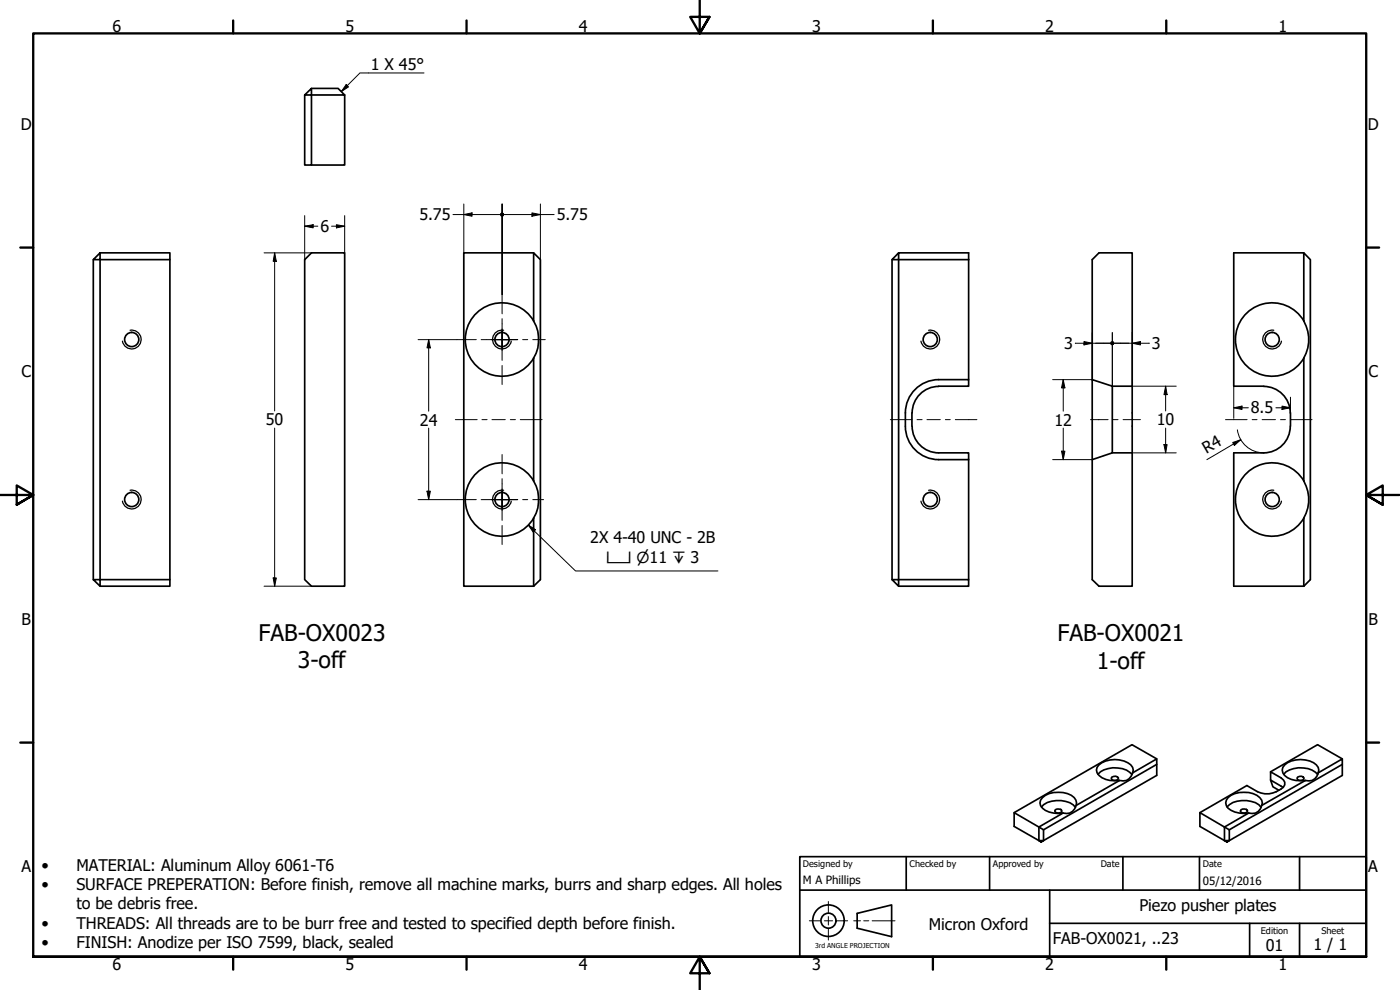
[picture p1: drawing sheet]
<svg xmlns="http://www.w3.org/2000/svg" width="420mm" height="297mm" viewBox="0 0 420 297" stroke-linecap="round" stroke-linejoin="round" font-family="sans-serif">
<!-- layer: Visible (ISO) -->
<g fill="none" stroke="#000" stroke-width=".51">
<path d="M91.4 28.5l2.1-2v2zM91.4 28.5v21h2.1v-21M93.5 26.5h8l1.9 2h-9.9M103.4 28.5v21h-9.9M28 77.9v96M30 75.9v2h-2zM30 75.9h21v2h-21v96M51 77.9v96M93.5 75.9h9.9v100h-9.9l-2.1-2v-96zM160.1 75.9l2.1 2v96l-2.1 2v-20.5a11.1 11.1 0 0 0 0-11.1v-36.9a11.1 11.1 0 0 0 0-11.1zM160.1 75.9h-20.9v100h20.9M267.7 77.9v96"/>
<path d="M269.7 75.9v2h-2l2-2h21v38M290.7 77.9h-21v96M391.3 75.9h-21v40h9M160.2 96.3a11 11 0 0 0-16.6-2.9 11 11 0 0 0 0 16.9 11 11 0 0 0 16.6-2.9M391.3 96.3v-20.4l2 2v96l-2 2M391.3 96.3a11.1 11.1 0 0 1 0 11.1M391.3 96.3a11 11 0 0 0-16.6-2.9 11 11 0 0 0 0 16.9 11 11 0 0 0 16.6-2.9M281.7 113.9h9v2h-9M281.7 115.9a8 8 0 0 0-8 8M281.7 113.9a10 10 0 0 0-10 10v4M327.8 113.9l6 2v20l-6 2zM327.8 113.9v-36l2-2h10v40"/>
<path d="M333.8 115.9h6M339.8 115.9v20M379.3 115.9a8 8 0 0 1 7.9 8M391.3 107.4v36.9M271.7 127.9a10 10 0 0 0 10 10M273.7 123.9v4M273.7 127.9a8 8 0 0 0 8 8M281.7 135.9h9v2h-9M290.7 137.9v36M333.8 135.9h6M339.8 135.9v40h-10l-2-2v-36M387.2 127.9a8 8 0 0 1-7.9 8h-9v40h21"/>
<path d="M387.3 123.9v4M160.2 144.3a11 11 0 0 0-16.6-2.9 11 11 0 0 0 0 16.9 11 11 0 0 0 16.6-2.9M391.3 144.3a11.1 11.1 0 0 1 0 11.1M391.3 155.4v20.5M391.3 144.3a11 11 0 0 0-16.6-2.9 11 11 0 0 0 0 16.9 11 11 0 0 0 16.6-2.9M28 173.9h2v2zM30 173.9h21v2h-21M267.7 173.9h2v2zM269.7 173.9h21v2h-21M329.5 232.3a7.5 7.5 0 0 1 10.2 .1M333.7 233.2a1.43 1.43 0 0 1 2 .2 1.16 1.16 0 0 1-1.1 .8 1.16 1.16 0 0 1-1.1-.7zM336 234.2l-13 7.5"/>
<path d="M339.9 231.9l7.3-4.2v1.6l-34 19.7M339.9 231.9a3 3 0 0 1-3.9 2.3M339.9 231.9a2.34 2.34 0 0 0-1.4-3.1 8.1 8.1 0 0 0-8.7 .7 2.03 2.03 0 0 0 0 3.1 7.2 7.2 0 0 0 6.2 1.6M347.2 229.3v3.3l-34 19.6v-3.2l-1.4-.9M347.2 227.7l-7.5-4.3-35.3 20.4M381.3 234v-2.4l3.2 1.8a1.78 1.78 0 0 1 1.1 1.7 1.78 1.78 0 0 1-1.1 1.6 6.7 6.7 0 0 1-7.1 .8l-3.2-1.8-14.1 8.1M385.1 236.3l-3.8-2.3 .7 2.1 1.8 1M385.3 232.3a7.5 7.5 0 0 1 7.3-1.7l1.2 .5 1.7 1.3M389.4 233.2a1.36 1.36 0 0 1 2 .2l-.1 .3a1.21 1.21 0 0 1-2-.2zM391.7 234.2l-13 7.5M395.6 231.9l7.2-4.2v1.6l-33.9 19.7M395.6 231.9a2.93 2.93 0 0 1-3.9 2.3"/>
<path d="M395.6 231.9a2.37 2.37 0 0 0-1.4-3.1 8.1 8.1 0 0 0-8.6 .7 2.28 2.28 0 0 0 .8 3.8 8.5 8.5 0 0 0 5.3 .9M402.8 229.3v3.3l-33.9 19.6v-3.2l-1.4-.9M402.8 227.7l-7.4-4.3-14.1 8.2M304.4 243.8l7.4 4.3v4.1l-7.4-4.2zM311.8 252.2h1.4l-.7 .5zM312.5 242.1a7.9 7.9 0 0 1 9.6-.6l.7 .7M316.7 242.9a1.55 1.55 0 0 1 1.9 .3v.4a1.36 1.36 0 0 1-2.1-.3zM319 244l-7.2 4.1M323 241.7a3 3 0 0 1-4 2.3M323 241.7a2.55 2.55 0 0 0-1.5-3.1 8.3 8.3 0 0 0-8.6 .7 2.22 2.22 0 0 0 .8 3.8 8.5 8.5 0 0 0 5.3 .9M360.1 243.8l7.4 4.3v4.1l-7.4-4.2zM367.5 252.2h1.4l-.7 .5z"/>
<path d="M368.2 242.1a7.8 7.8 0 0 1 8.6-1.3l1 .7 .7 .7M372.5 242.9a1.55 1.55 0 0 1 1.9 .3l-.1 .4a1.36 1.36 0 0 1-2.1-.3zM374.7 244l-7.2 4.1M378.7 241.7a2.95 2.95 0 0 1-4 2.3M378.7 241.7a2.39 2.39 0 0 0-1.5-3.1 8.3 8.3 0 0 0-8.6 .7 2.28 2.28 0 0 0 .8 3.8 8.4 8.4 0 0 0 5.3 .9"/>
<circle cx="39.5" cy="101.9" r="2.13"/>
<circle cx="150.7" cy="101.9" r="2.13"/>
<circle cx="279.2" cy="101.9" r="2.13"/>
<circle cx="381.8" cy="101.9" r="2.13"/>
<circle cx="39.5" cy="149.9" r="2.13"/>
<circle cx="150.7" cy="149.9" r="2.13"/>
<circle cx="279.2" cy="149.9" r="2.13"/>
<circle cx="381.8" cy="149.9" r="2.13"/>
</g>
<!-- layer: Visible Narrow (ISO) -->
<path d="M39 99.1a2.83 2.83 0 0 1 3.3 2.3 2.83 2.83 0 0 1-2.3 3.3 2.83 2.83 0 0 1-3.3-2.3M151.1 99.1a2.83 2.83 0 0 0-3.2 2.3 2.83 2.83 0 0 0 2.3 3.3 2.83 2.83 0 0 0 3.2-2.3M278.7 99.1a2.83 2.83 0 0 1 3.3 2.3 2.83 2.83 0 0 1-2.3 3.3 2.83 2.83 0 0 1-3.3-2.3M382.3 99.1a2.83 2.83 0 0 0-3.3 2.3 2.83 2.83 0 0 0 2.3 3.3 2.83 2.83 0 0 0 3.3-2.3M39 147.1a2.83 2.83 0 0 1 3.3 2.3 2.83 2.83 0 0 1-2.3 3.3 2.83 2.83 0 0 1-3.3-2.3M151.1 147.1a2.83 2.83 0 0 0-3.2 2.3 2.83 2.83 0 0 0 2.3 3.3 2.83 2.83 0 0 0 3.2-2.3M278.7 147.1a2.83 2.83 0 0 1 3.3 2.3 2.83 2.83 0 0 1-2.3 3.3 2.83 2.83 0 0 1-3.3-2.3M382.3 147.1a2.83 2.83 0 0 0-3.3 2.3 2.83 2.83 0 0 0 2.3 3.3 2.83 2.83 0 0 0 3.3-2.3" fill="none" stroke="#000" stroke-width=".38"/>
<!-- layer: Border (ISO) -->
<g fill="none" stroke="#000" stroke-width=".7">
<path d="M70 6.1v3.9M140 6.1v3.9M210 0v10l-2.9-4.9h5.8l-2.9 4.9 2.9-4.9M280 6.1v3.9M350 6.1v3.9M6.1 74.3h3.9M410 74.3h3.9M0 148.5h10l-5-2.8v5.7l5-2.9-5 2.9M420 148.5h-10l5-2.8v5.7l-5-2.9 5 2.9M6.1 222.8h3.9M410 222.8h3.9M10 287.1v-277.1h400v277.1h-400h400"/>
<path d="M70 287.1v3.8M140 287.1v3.8M212.9 292l-2.9-4.9 2.9 4.9h-5.8l2.9-4.9v9.9M280 287.1v3.8M350 287.1v3.8"/>
</g>
<!-- layer: Sketch Geometry (ANSI) -->
<path d="M242.9 276.3h3.2M247.4 276.3h2.5M248.6 270.5v3.3M248.6 275v2.5M248.6 278.8v3.3M251.1 276.3h3.3M256.2 276.3h2.1M259.2 276.3h1.5M261.7 276.3h6.9" fill="none" stroke="#000" stroke-width=".3"/>
<g fill="none" stroke="#000" stroke-width=".51">
<path d="M257.2 274.1l10.4-2.6v9.5l-10.4-2.5z"/>
<circle cx="248.6" cy="276.2" r="4.7"/>
<circle cx="248.6" cy="276.2" r="2.25"/>
</g>
<!-- layer: Title (ISO) -->
<path d="M240 257h170v30.1h-170zM272 257v10.1M297 257v10.1M337 257v10.1M360 257v10.1M390 257v10.1M240 267.1h170M315 277h95M315 267.1v20M375 277v10.1M390 277v10.1" fill="none" stroke="#000" stroke-width=".51"/>
<!-- layer: Dimension (ISO) -->
<g fill="none" stroke="#000" stroke-width=".3">
<path d="M79.2 75.9h14.3M82.4 75.9l.5 2.5h-.9zM82.4 75.9v47.4M91.4 67.9l2.6-.5v1zM91.4 67.9h4M91.4 64.7v13.2M99.5 67.9h3.9M101 67.4l2.4 .5-2.4 .5zM103.4 64.7v11.2M136 64.4h14.1M139.2 64.4l2.5-.5v1zM139.2 61.2v14.7"/>
<path d="M150.7 61.2v27.2v-27.2M151.3 64.4h15M159.6 63.9l2.6 .5-2.6 .5zM162.2 61.2v16.7M327.8 99.8v14.1h-11.9M333.8 99.8v16.1M339.8 99.8v16.1h13.2M125.5 101.9h11.7M128.7 101.9l.5 2.5h-1.1zM128.7 101.9v21.5M319.1 113.9l.5 2.5h-1zM319.1 113.9v9.5"/>
<path d="M322.7 103h22.2M325.3 102.5l2.5 .5-2.5 .5zM339.8 103l2.5-.5v1zM349.8 115.9l.5 2.5h-1zM349.8 115.9v7.4M370.3 115.9v9.6M387.3 119.2v4.7M82.4 128.4v47.5M128.7 128.4v21.5M315.9 137.9h11.9M318.6 135.4h1l-.5 2.5zM319.1 128.4v9.5"/>
<path d="M339.8 135.9h13.2M349.3 133.4h1l-.5 2.5zM349.8 128.4v7.5M370 132.8l2.4-.9-1.9 1.8zM370.3 122.4l2.4-.6v1.1zM370.3 122.4h4.3M371.4 129a8 8 0 0 0 7.9 6.9M372.4 131.9l-10.2 6M382.9 122.4h4.4M384.7 121.8l2.6 .6-2.6 .5zM125.5 149.9h11.7M128.1 147.4h1.1l-.5 2.5z"/>
<path d="M79.2 175.9h14.3M82 173.4h.9l-.5 2.5z"/>
</g>
<g fill="#000">
<path d="M82.4 75.9l.5 2.5h-.9z" fill-rule="evenodd"/>
<path d="M91.4 67.9l2.6-.5v1z" fill-rule="evenodd"/>
<path d="M101 67.4l2.4 .5-2.4 .5z" fill-rule="evenodd"/>
<path d="M139.2 64.4l2.5-.5v1z" fill-rule="evenodd"/>
<path d="M159.6 63.9l2.6 .5-2.6 .5z" fill-rule="evenodd"/>
<path d="M128.7 101.9l.5 2.5h-1.1z" fill-rule="evenodd"/>
<path d="M319.1 113.9l.5 2.5h-1z" fill-rule="evenodd"/>
<path d="M325.3 102.5l2.5 .5-2.5 .5z" fill-rule="evenodd"/>
<path d="M339.8 103l2.5-.5v1z" fill-rule="evenodd"/>
<path d="M349.8 115.9l.5 2.5h-1z" fill-rule="evenodd"/>
<path d="M318.6 135.4h1l-.5 2.5z" fill-rule="evenodd"/>
<path d="M349.3 133.4h1l-.5 2.5z" fill-rule="evenodd"/>
<path d="M370 132.8l2.4-.9-1.9 1.8z" fill-rule="evenodd"/>
<path d="M370.3 122.4l2.4-.6v1.1z" fill-rule="evenodd"/>
<path d="M384.7 121.8l2.6 .6-2.6 .5z" fill-rule="evenodd"/>
<path d="M128.1 147.4h1.1l-.5 2.5z" fill-rule="evenodd"/>
<path d="M82 173.4h.9l-.5 2.5z" fill-rule="evenodd"/>
<circle cx="150.7" cy="64.4" r=".63"/>
<circle cx="333.8" cy="103" r=".62"/>
</g>
<!-- layer: Center Mark (ISO) -->
<g fill="none" stroke="#000" stroke-width=".3">
<path d="M150.7 98.7v3.2v-2.5M150.7 97.2v4.7h-4.7M150.7 88.4v5.8M150.7 95.6v1.5M137.2 101.9h5.7M144.4 101.9h1.5M147.4 101.9h3.3h-2.6M150.7 104.4v-2.5v3.2M150.7 101.9v4.6M150.7 106.7v1.4M150.7 109.7v5.7M153.2 101.9h-2.5h2.5"/>
<path d="M155.3 101.9h-4.6h4.7M156.8 101.9h1.6M159.9 101.9h3.7M150.7 136.4v5.8M137.2 149.9h5.7M144.4 149.9h1.5M147.4 149.9h3.3h-2.6M150.7 146.7v3.2v-2.5M150.7 152.4v-2.5v3.2M150.7 143.6v6.3h-4.7M150.7 149.9v4.6M150.7 154.7v1.4"/>
<path d="M150.7 157.7v5.7M153.2 149.9h-2.5h2.5M155.3 149.9h-4.6h4.7M156.8 149.9h1.6M159.9 149.9h3.2"/>
</g>
<!-- layer: Symbol (ISO) -->
<path d="M103.9 25.4l.7 .7-2.2 1.4zM127.3 21.9h-19.3l-5.6 5.6M158.6 157.5l2.1 1.4-.7 .8zM158.6 157.5l14.1 13.8h42.8" fill="none" stroke="#000" stroke-width=".3"/>
<g fill="#000">
<path d="M103.9 25.4l.7 .7-2.2 1.4z" fill-rule="evenodd"/>
<path d="M158.6 157.5l2.1 1.4-.7 .8z" fill-rule="evenodd"/>
</g>
<!-- layer: Centerline (ISO) -->
<g fill="none" stroke="#000" stroke-width=".3">
<path d="M136.7 125.9h6.5M144.7 125.9h1.5M147.6 125.9h4M153.2 125.9h1.5M156.1 125.9h6.6M267.2 125.9h6.5M275.2 125.9h1.5M278.2 125.9h4M283.7 125.9h1.5M286.7 125.9h6.5M327.3 125.9h5.2M334 125.9h1.5"/>
<path d="M337.1 125.9h5.2M367.8 125.9h6.5M375.8 125.9h1.5M378.8 125.9h4M384.3 125.9h1.5M387.3 125.9h6.5"/>
</g>
<g font-size="6.9">
<text x="77.5" y="192.3">FAB-OX0023</text>
<text x="317.4" y="192.4">FAB-OX0021</text>
<text x="89.3" y="200.5">3-off</text>
<text x="329.2" y="200.6">1-off</text>
</g>
<g font-size="4.8">
<text x="33.7" y="9.6">6</text>
<text x="103.7" y="9.6">5</text>
<text x="173.7" y="9.6">4</text>
<text x="243.7" y="9.6">3</text>
<text x="313.7" y="9.6">2</text>
<text x="383.7" y="9.6">1</text>
<text x="111.3" y="21">1 X 45°</text>
<text x="6.2" y="38.9">D</text>
<text x="410.5" y="38.9">D</text>
<text x="96.1" y="69.6">6</text>
<text x="125.9" y="66.1">5.75</text>
<text x="167.1" y="66.1">5.75</text>
<text x="319.3" y="104.7">3</text>
<text x="345.7" y="104.7">3</text>
<text x="6.4" y="113.1">C</text>
<text x="410.7" y="113.1">C</text>
<text x="375.4" y="124.1">8.5</text>
<text x="79.8" y="127.6">50</text>
<text x="126" y="127.7">24</text>
<text x="316.5" y="127.7">12</text>
<text x="347.2" y="127.6">10</text>
<text x="362.1" y="136.3" transform="rotate(-30 362.1 136.3)">R4</text>
<text x="177.2" y="162.8">2X 4-40 UNC - 2B</text>
<text x="6.4" y="187.4">B</text>
<text x="410.7" y="187.4">B</text>
<text x="6.4" y="261.7">A</text>
<text x="12.4" y="261.3">•</text>
<text x="22.9" y="261.3">MATERIAL: Aluminum Alloy 6061-T6</text>
<text x="410.7" y="261.7">A</text>
<text x="12.4" y="267.1">•</text>
<text x="22.9" y="267.1">SURFACE PREPERATION: Before finish, remove all machine marks, burrs and sharp edges. All holes</text>
<text x="22.9" y="272.8">to be debris free.</text>
<text x="341.9" y="273.4">Piezo pusher plates</text>
<text x="12.4" y="278.6">•</text>
<text x="22.9" y="278.6">THREADS: All threads are to be burr free and tested to specified depth before finish.</text>
<text x="278.8" y="279">Micron Oxford</text>
<text x="12.4" y="284.3">•</text>
<text x="22.9" y="284.3">FINISH: Anodize per ISO 7599, black, sealed</text>
<text x="316" y="283.4">FAB-OX0021, ..23</text>
<text x="379.9" y="285.3">01</text>
<text x="394.2" y="285">1 / 1</text>
<text x="33.7" y="290.9">6</text>
<text x="103.7" y="290.9">5</text>
<text x="173.7" y="290.9">4</text>
<text x="243.7" y="290.9">3</text>
<text x="313.7" y="290.9">2</text>
<text x="383.7" y="290.9">1</text>
</g>
<text font-size="4.6" x="181.9" y="168.9">⌴ ⌀11 ↧ 3</text>
<g font-size="3.4">
<text x="241" y="265.4">M A Phillips</text>
<text x="361" y="265.5">05/12/2016</text>
</g>
<g font-size="2.7">
<text x="241" y="260.1">Designed by</text>
<text x="273" y="260.1">Checked by</text>
<text x="298" y="260.1">Approved by</text>
<text x="330.3" y="260">Date</text>
<text x="361" y="260">Date</text>
<text x="378.4" y="280.1">Edition</text>
<text x="396.6" y="280.1">Sheet</text>
</g>
<text font-size="2" x="244.6" y="284.5">3rd ANGLE PROJECTION</text>
</svg>
